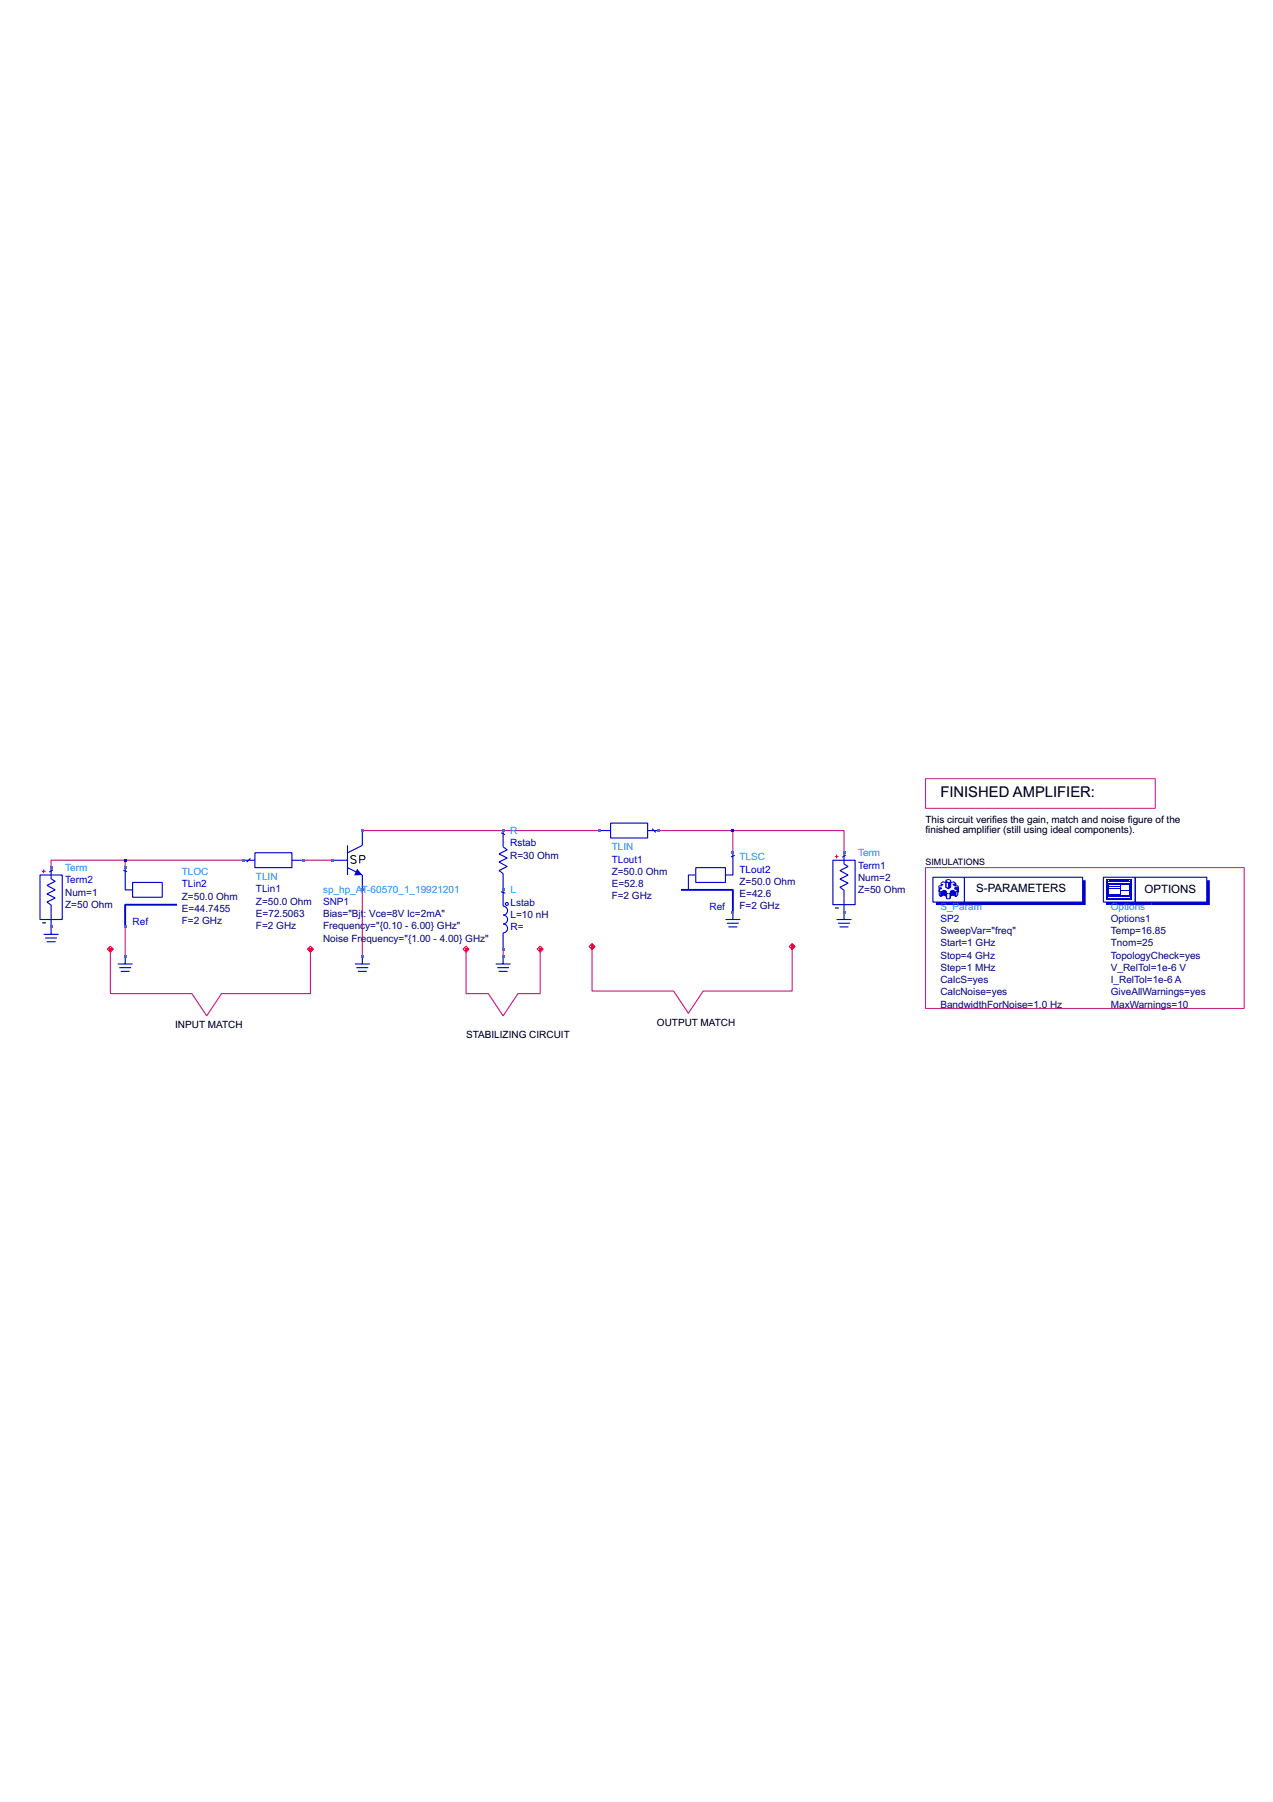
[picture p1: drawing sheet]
<svg xmlns="http://www.w3.org/2000/svg" width="210mm" height="297mm" viewBox="0 0 210 297" stroke-linecap="round" stroke-linejoin="round" font-family="sans-serif">
<g fill="none" stroke="#c71585" stroke-width=".18">
<path d="M59.7 136.9h39.1M108.6 136.9h12.2M120.8 136.9h18.4v3.7M120.8 136.9v3.7M18.2 156.5v7.3h13.4l2.5 3.7 2.4-3.7h14.7v-7.3M20.6 141.8h-12.2v1.2M20.6 141.8h19.6M20.6 141.8v1.2M20.6 152.8v4.9M50 141.8h4.9M59.7 146.7v11M76.9 156.5v7.3h3.6l2.5 3.7 2.4-3.7h3.7v-7.3"/>
<path d="M83 156.5v1.2M97.6 156v7.4h13.5l2.4 3.6 2.5-3.6h14.6v-7.4"/>
</g>
<path d="M152.6 128.4h37.9v4.8h-37.9zM152.6 143h52.6v23.2h-52.6z" fill="none" stroke="#c71585" stroke-width=".16"/>
<g fill="none" stroke="#0000cd" stroke-width=".18">
<path d="M57.3 139.4v4.8M59.7 136.9v2.5l-2.4 1.2M99 136.9h1.7M100.7 135.7h6.1v2.4h-6.1zM106.8 136.9h1.6M107.5 136.6l.6 .6M20.3 143.4l.6 .3M20.6 143v3.7h1.3M21.9 145.5h4.9v2.4h-4.9zM40.4 141.8h1.6M41.3 141.5l-.6 .6M42 140.6h6.1v2.4h-6.1z"/>
<path d="M48.1 141.8h1.7M54.9 141.8h2.4M57.3 143l2.4 1.2v2.5M119.6 151.6h2.5M119.9 152.2h1.9M120.1 152.8h1.5M120.8 150.3v1.3M137.9 151.6h2.5M138.2 152.2h1.9M138.4 152.8h1.5M139.2 150.3v1.3"/>
</g>
<path d="M29.2 149.1h-8.6v3.7" fill="none" stroke="#0000cd" stroke-width=".31"/>
<path d="M58.7 141.2a.48 .48 0 0 0-.5-.2 .48 .48 0 0 0-.4 .3l.2 .2 .6 .3 .1 .3a.56 .56 0 0 1-.9 0M59.3 141.7h.6a.34 .34 0 0 0 .3-.3 .34 .34 0 0 0-.3-.4h-.6v1.3" fill="none" stroke="#000" stroke-width=".16"/>
<path d="M58.9 143.2l.8 1-1.3 .1z" fill="#0000cd"/>
<path d="M181.9 144.6h5.3v4.1h-5.3zM187.2 144.6h11.8v4.1h-11.8z" fill="none" stroke="#0000cd" stroke-width=".18"/>
<g fill="#0000cd">
<path d="M182.9 146h1.7v.1h-1.7z"/>
<path d="M182.9 146.4h1.7v.1h-1.7z"/>
<path d="M184.7 146.7h1.5v.2h-1.5z"/>
</g>
<path d="M182.8 145.8v2.1M182.9 147.8h3.3M186.2 145.8v2.1" fill="none" stroke="#0000cd" stroke-width=".16"/>
<g fill="#0000cd">
<path d="M182.9 147.4h1.7v.4h-1.7z"/>
<path d="M184.7 147.5h1.5v.3h-1.5z"/>
<path d="M184.6 145.9h.1v1.9h-.1z"/>
</g>
<path d="M182.7 145.8h3.6M182.7 145.7h3.6" fill="none" stroke="#0000cd" stroke-width=".16"/>
<path d="M182.4 148.3h4.2" fill="none" stroke="#0000cd" stroke-width=".24"/>
<g fill="#0000cd">
<path d="M189.8 148.7h9.2v-3.6h.5v4.1h-9.7z"/>
<path d="M182.5 148.7h7.3v.5h-7.3z"/>
</g>
<g fill="none" stroke="#0000cd" stroke-width=".16">
<path d="M155.1 147l.5-.3v.8l-.5 .3zM155.1 147l-.2-.3v.8l.2 .3M155.4 146h-.5l-.2 .3M155.6 146.7l.4 .2v.8l-.4-.2M156 145.1l.4-.1 .4 .1v.2l-.4 .2-.4-.2zM156 145.3v1l.4 .2 .4-.2v-1M156 145.5l-.5-.2-.4 .3M156 146.9l.1 .4M156 147.7l.1 .4M156.1 147.3h.5M156.1 148.1h.5M156.1 147.3v.8"/>
<path d="M156.6 147.3v.8M156.8 145.5l.5-.2 .3 .3M156.8 146.9l-.2 .4M156.8 147.7l-.2 .4M157.1 146.7l.5 .3v.8l-.5-.3zM157.1 146.7l-.3 .2v.8l.3-.2M157.6 147l.3-.3v.8l-.3 .3M157.6 146v-.4l-.5 .2 .3 .2h.5l.1 .3M158 146.3v.7h-.1M158 146.3h-.5l-.1 .2 .5 .2M182.4 144.9h4.2M182.6 145.3h3.8"/>
</g>
<path d="M182.5 145v3.1M182.9 145.1h3.1M186.5 145v3.1" fill="none" stroke="#0000cd" stroke-width=".24"/>
<path d="M153.8 144.6h5.2v4.1h-5.2zM159 144.6h19.5v4.1h-19.5z" fill="none" stroke="#0000cd" stroke-width=".18"/>
<g fill="#0000cd">
<path d="M154.7 146.3h.5l.2 .2-.5 .2v.3h-.2z"/>
<path d="M155.1 145.6l.5 .2-.2 .2h-.3z"/>
<path d="M155.6 146.7l.4 .2 .1 1.2-.1-.4-.4-.2z"/>
<path d="M157.1 145.8l.5-.2v.4h-.2z"/>
<path d="M157.5 146.3h.5v.7h-.1v-.3l-.5-.2z"/>
<path d="M157.1 146.7l.5 .3v.8l-.5-.3z"/>
<path d="M156.8 146.9l.3-.2v.8l-.3 .2z"/>
<path d="M155.1 147l.5-.3v.8l-.5 .3z"/>
<path d="M156.8 146.9l-.2 1.2z"/>
</g>
<path d="M156 145.3l.4 .2v1l-.4-.2zM156 145.3l.4 .2" fill="none" stroke="#0000cd" stroke-width=".16"/>
<g fill="#0000cd">
<path d="M156.4 145.5l.4-.2v1l-.4 .2z"/>
<path d="M154.3 148.7h24.2v-3.6h.5v4.1h-24.7z"/>
</g>
<g fill="none" stroke="#0000cd" stroke-width=".18">
<path d="M82.7 137.3l.6 .3M83 136.9v2.7l.6 .5-1.3 .7 1.3 .6-1.3 .7 1.3 .7-1.3 .7 .7 .5v5.4a.73 .73 0 0 1 .7 .7 .73 .73 0 0 1-.7 .7 .73 .73 0 0 1 .7 .8 .73 .73 0 0 1-.7 .7 .73 .73 0 0 1 .7 .7 .73 .73 0 0 1-.7 .8v2.7M6.6 144.2h3.7v7.4h-3.7zM7.2 154h2.4M7.4 154.6h2M7.7 155.2h1.5M8.4 143v1.9l.7 .4-1.3 .7 1.3 .7-1.3 .7 1.3 .6-1.3 .7 .6 .5v4.8M8.7 143.4l-.6 .4M19.4 158.9h2.5M19.7 159.5h1.9M20.6 157.7v1.2M58.5 158.9h2.5"/>
<path d="M58.8 159.5h1.9M59.7 157.7v1.2M81.7 158.9h2.5M82 159.5h1.9M82.6 147l.7 .2M83 157.7v1.2M114.7 143h4.9v2.5h-4.9zM114.7 144.2h-1.2v2.5M120.8 140.6v3.6h-1.2M121.1 141l-.6 .2M137.3 141.8h3.7v7.3h-3.7zM139.2 140.6v1.8l.6 .4-1.3 .7 1.3 .7-1.3 .7 1.3 .7-1.3 .7 .7 .4v3.6"/>
<path d="M139.5 140.9l-.6 .4M19.9 160.1h1.5M59 160.1h1.5M82.2 160.1h1.5"/>
<circle cx="83.6" cy="149" r=".24"/>
</g>
<path d="M112.3 146.7h8.5v3.6" fill="none" stroke="#0000cd" stroke-width=".31"/>
<path d="M7 152.1h.6M137.7 149.7h.6" fill="none" stroke="#000" stroke-width=".18"/>
<path d="M6.9 143.6h.6M7.2 143.3v.6M137.6 141.2h.7M137.9 140.9v.6" fill="none" stroke="#ff4500" stroke-width=".18"/>
<g fill="#4169e1">
<path d="M8.2 152.5h.5v.5h-.5z"/>
<path d="M8.2 142.8h.5v.5h-.5z"/>
<path d="M20.4 157.4h.5v.5h-.5z"/>
<path d="M20.4 152.5h.5v.5h-.5z"/>
<path d="M20.4 142.8h.5v.5h-.5z"/>
</g>
<path d="M20.4 141.6h.5v.4h-.5z" fill="#00f"/>
<g fill="#4169e1">
<path d="M39.9 141.6h.5v.4h-.5z"/>
<path d="M49.7 141.6h.5v.4h-.5z"/>
<path d="M54.6 141.6h.5v.4h-.5z"/>
<path d="M59.5 157.4h.5v.5h-.5z"/>
<path d="M59.5 146.4h.5v.5h-.5z"/>
<path d="M59.5 136.7h.5v.5h-.5z"/>
<path d="M82.7 157.4h.5v.5h-.5z"/>
<path d="M82.7 156.2h.5v.5h-.5z"/>
<path d="M82.7 146.4h.5v.5h-.5z"/>
<path d="M82.7 136.7h.5v.5h-.5z"/>
<path d="M98.6 136.7h.5v.5h-.5z"/>
<path d="M108.4 136.7h.5v.5h-.5z"/>
<path d="M120.6 150.1h.5v.5h-.5z"/>
<path d="M120.6 140.3h.5v.5h-.5z"/>
</g>
<path d="M120.6 136.7h.5v.5h-.5z" fill="#00f"/>
<g fill="#4169e1">
<path d="M138.9 150.1h.5v.5h-.5z"/>
<path d="M138.9 140.3h.5v.5h-.5z"/>
</g>
<path d="M18 156.2h.4v.5h-.4z" fill="#f00"/>
<path d="M17.7 156.5l.5-.5 .5 .5-.5 .4z" fill="none" stroke="#f00" stroke-width=".16"/>
<path d="M50.9 156.2h.5v.5h-.5z" fill="#f00"/>
<path d="M50.7 156.5l.5-.5 .5 .5-.5 .4z" fill="none" stroke="#f00" stroke-width=".16"/>
<path d="M76.6 156.2h.5v.5h-.5z" fill="#f00"/>
<path d="M76.4 156.5l.5-.5 .4 .5-.4 .4z" fill="none" stroke="#f00" stroke-width=".16"/>
<path d="M88.8 156.2h.5v.5h-.5z" fill="#f00"/>
<path d="M88.6 156.5l.5-.5 .5 .5-.5 .4z" fill="none" stroke="#f00" stroke-width=".16"/>
<path d="M97.4 155.8h.5v.5h-.5z" fill="#f00"/>
<path d="M97.1 156l.5-.5 .5 .5-.5 .5z" fill="none" stroke="#f00" stroke-width=".16"/>
<path d="M130.4 155.8h.5v.5h-.5z" fill="#f00"/>
<path d="M130.1 156l.5-.5 .5 .5-.5 .5z" fill="none" stroke="#f00" stroke-width=".16"/>
<text font-size="2.4" x="155.1" y="131.4">FINISHED AMPLIFIER:</text>
<g font-size="1.9">
<text x="161" y="147.1">S-PARAMETERS</text>
<text x="188.7" y="147.2">OPTIONS</text>
</g>
<g font-size="1.6" fill="#1e90ff">
<text x="84.1" y="137.5">R</text>
<text x="10.7" y="143.6">Term</text>
<text x="100.9" y="140.2">TLIN</text>
<text x="121.9" y="141.8">TLSC</text>
<text x="141.5" y="141.2">Term</text>
<text x="30" y="144.3">TLOC</text>
<text x="42.2" y="145.1">TLIN</text>
<text x="53.3" y="147.1">sp_hp_AT-60570_1_19921201</text>
<text x="84.2" y="147.3">L</text>
<text x="155.1" y="150">S_Param</text>
<text x="183.2" y="150">Options</text>
</g>
<g font-size="1.6">
<text x="152.6" y="135.7">This circuit verifies the gain, match and noise figure of the</text>
<text x="152.6" y="137.4">finished amplifier (still using ideal components).</text>
<text x="28.9" y="169.5">INPUT MATCH</text>
<text x="76.9" y="171.1">STABILIZING CIRCUIT</text>
<text x="108.3" y="169.1">OUTPUT MATCH</text>
</g>
<g font-size="1.6" fill="#00f">
<text x="84.1" y="139.5">Rstab</text>
<text x="100.9" y="142.2">TLout1</text>
<text x="121.9" y="143.8">TLout2</text>
<text x="141.5" y="143.2">Term1</text>
<text x="10.7" y="145.6">Term2</text>
<text x="30" y="146.3">TLin2</text>
<text x="42.2" y="147.1">TLin1</text>
<text x="53.3" y="149.2">SNP1</text>
<text x="84.2" y="149.3">Lstab</text>
<text x="155.1" y="152">SP2</text>
<text x="183.2" y="152">Options1</text>
</g>
<g font-size="1.6" fill="#000080">
<text x="84.1" y="141.5">R=30 Ohm</text>
<text x="10.7" y="147.6">Num=1</text>
<text x="10.7" y="149.6">Z=50 Ohm</text>
<text x="30" y="148.3">Z=50.0 Ohm</text>
<text x="42.2" y="149.1">Z=50.0 Ohm</text>
<text x="100.9" y="148.2">F=2 GHz</text>
<text x="100.9" y="144.2">Z=50.0 Ohm</text>
<text x="100.9" y="146.2">E=52.8</text>
<text x="121.9" y="149.9">F=2 GHz</text>
<text x="121.9" y="145.9">Z=50.0 Ohm</text>
<text x="121.9" y="147.9">E=42.6</text>
<text x="141.5" y="147.2">Z=50 Ohm</text>
<text x="141.5" y="145.2">Num=2</text>
<text x="30" y="152.3">F=2 GHz</text>
<text x="30" y="150.3">E=44.7455</text>
<text x="42.2" y="151.1">E=72.5063</text>
<text x="42.2" y="153.1">F=2 GHz</text>
<text x="53.3" y="151.2">Bias=&quot;Bjt</text>
<text x="53.3" y="153.2">Frequenc</text>
<text x="53.3" y="155.2">Noise Frequency=&quot;{1.00 - 4.00} GHz&quot;</text>
<text x="59.9" y="151.2">: Vce=8V Ic=2mA&quot;</text>
<text x="60.2" y="153.2">y=&quot;{0.10 - 6.00} GHz&quot;</text>
<text x="84.2" y="151.3">L=10 nH</text>
<text x="84.2" y="153.3">R=</text>
<text x="155.1" y="154">SweepVar=&quot;freq&quot;</text>
<text x="183.2" y="154">Temp=16.85</text>
<text x="155.1" y="160">Step=1 MHz</text>
<text x="155.1" y="158">Stop=4 GHz</text>
<text x="155.1" y="156">Start=1 GHz</text>
<text x="183.2" y="160">V_RelTol=1e-6 V</text>
<text x="183.2" y="158">TopologyCheck=yes</text>
<text x="183.2" y="156">Tnom=25</text>
<text x="155.1" y="166.1">BandwidthForNoise=1.0 Hz</text>
<text x="155.1" y="164.1">CalcNoise=yes</text>
<text x="155.1" y="162">CalcS=yes</text>
<text x="183.2" y="166.1">MaxWarnings=10</text>
<text x="183.2" y="164.1">GiveAllWarnings=yes</text>
<text x="183.2" y="162">I_RelTol=1e-6 A</text>
</g>
<g font-size="1.6" fill="#0000cd">
<text x="117" y="150">Ref</text>
<text x="21.9" y="152.4">Ref</text>
</g>
<text font-size="1.5" x="152.6" y="142.7">SIMULATIONS</text>
</svg>
